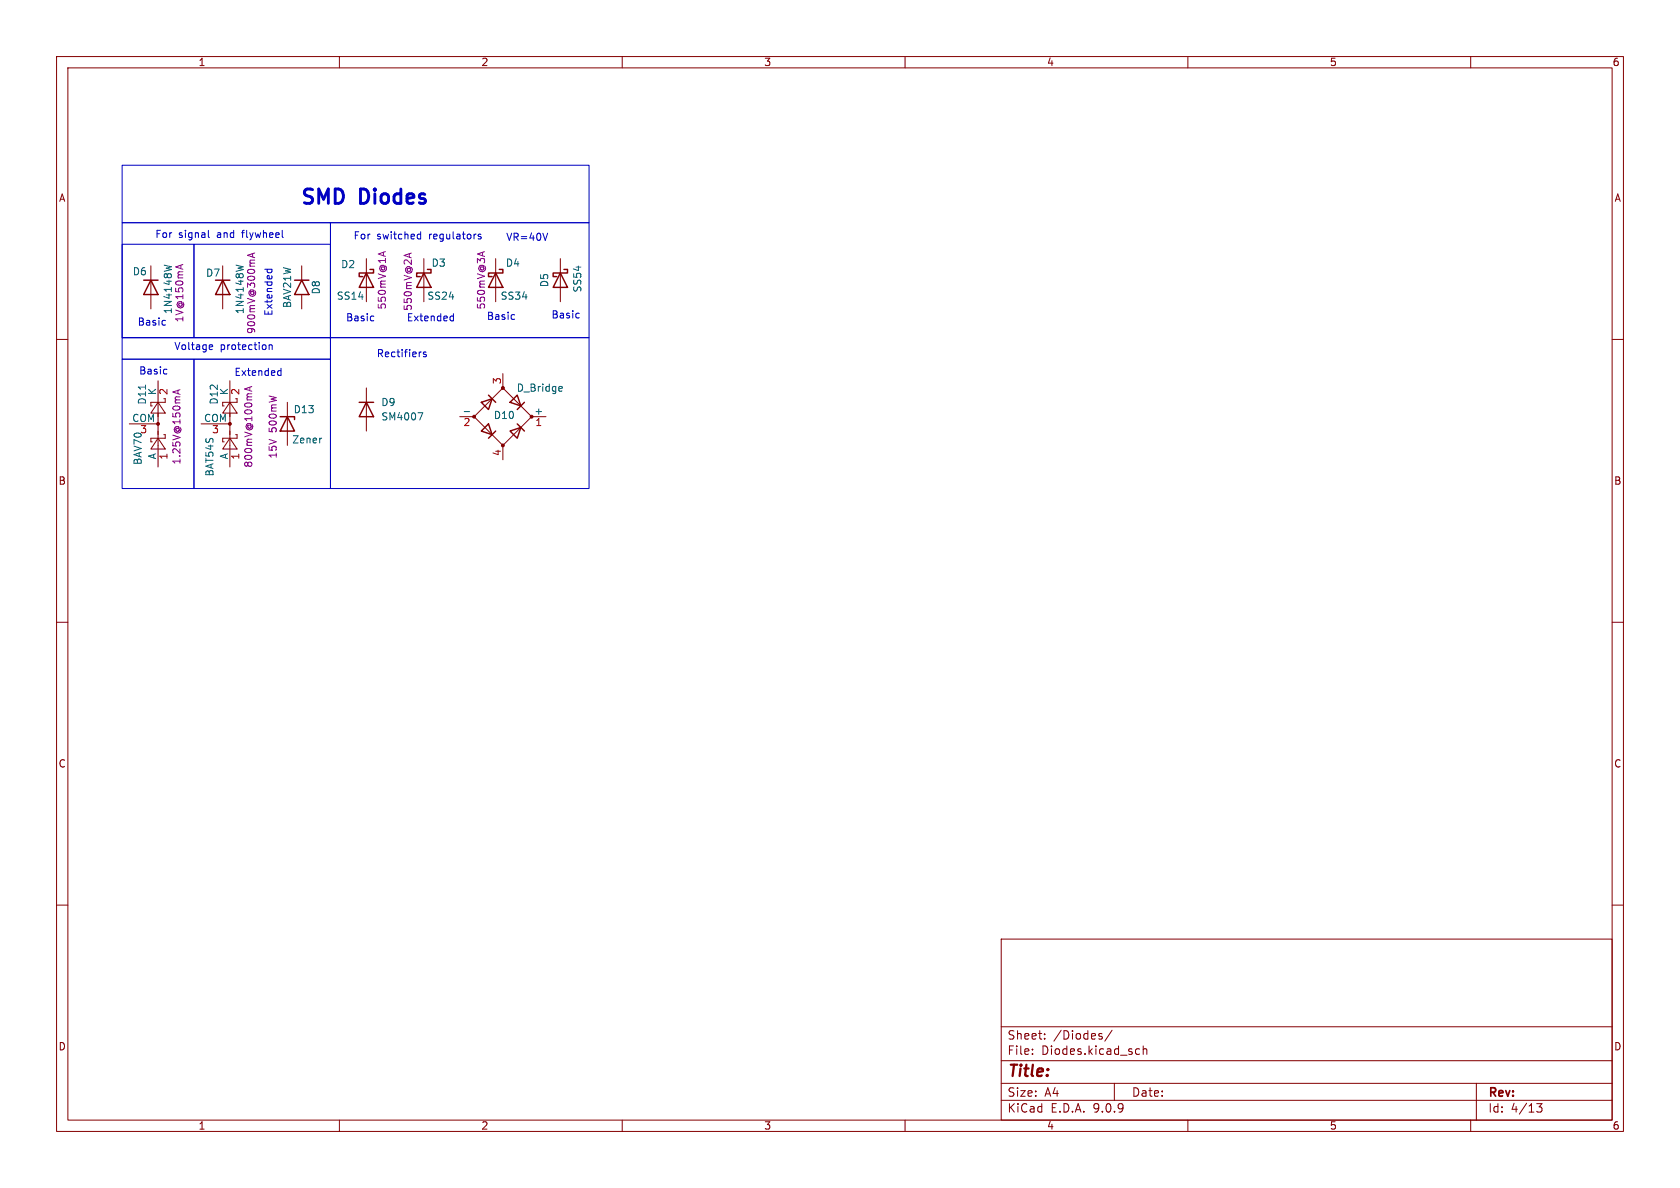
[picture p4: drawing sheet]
<svg xmlns="http://www.w3.org/2000/svg" width="297mm" height="210mm" viewBox="0 0 297 210" stroke-linecap="round" stroke-linejoin="round" font-family="sans-serif">
<g fill="none" stroke="#840000" stroke-width=".18">
<path d="M10 10h277v190h-277zM12 12h273v186h-273zM60 10v2M110 10v2M160 10v2M210 10v2M260 10v2M26.7 47v7.6M39.4 47v7.6M53.3 47v2.5M53.3 52.1v2.5M64.8 45.7v7.6"/>
<path d="M74.9 45.7v7.6M87.6 45.7v7.6M99.1 45.7v7.6M10 60h2M22.9 74.9h5M27.9 77.5l1.3 1.9h-2.5zM27.9 71.1l1.3 1.9h-2.5zM27.9 67.3v15.3M29 76.8h.2v.7h-2.5v.6h.2M29.2 70.5v.6h-2.5v.7h.2M35.6 74.9h5M40.6 77.5l1.3 1.9h-2.5z"/>
<path d="M40.6 71.1l1.3 1.9h-2.5zM40.6 67.3v15.3M41.7 76.8h.2v.7h-2.5v.6h.2M41.9 70.5v.6h-2.5v.7h.2M50.8 71.1v7.6M64.8 68.6v7.6M81.3 73.7h2.5M88.9 68.6l5.1 5.1-5.1 5-5.1-5zM88.9 66v2.6M88.9 78.7v2.6M94 73.7h2.5M285 60h2"/>
<path d="M10 110h2M285 110h2M10 160h2M177 166h108v32h-108zM285 160h2M60 198v2M110 198v2M160 198v2M177 194.5h108M177 191.5h108M177 187.5h108M177 181.5h108"/>
<path d="M182.5 186.3v.1M182.5 185.5v.1M184.7 183.6v.1M184.7 182.8v.1M194.5 183.2l.3 .1 .1 .2-.2 .2h-.3M194.5 182.7l.3 .1M196.6 182.1l-1.3 2M197 191.5v3M201 185.4l.5 .1M201.5 186.3l-.5 .1M202.1 185.5l.2-.1 .4 .1v.9M202.1 184.9v1.5"/>
<path d="M210 198v2M260 198v2M261 191.5v6.5M271.7 195.1h.9l-.5 .6 .4 .1v.7l-.2 .1-.6-.1"/>
</g>
<g fill="none" stroke="#840000" stroke-width=".25">
<path d="M25.4 49.5h2.5M26.7 49.5l1.2 2.6h-2.5zM38.1 49.5h2.5M39.4 49.5l1.2 2.6h-2.5zM52.1 49.5h2.5M53.3 49.5l1.3 2.6h-2.5zM64.8 48.3l1.2 2.5h-2.5zM65.4 47.6h.6v.7h-2.5v.6h.6M74.9 48.3l1.3 2.5h-2.5zM75.6 47.6h.6v.7h-2.5v.6h.6M87.6 48.3l1.3 2.5h-2.5zM88.3 47.6h.6v.7h-2.5v.6h.6"/>
<path d="M99.1 48.3l1.2 2.5h-2.5zM99.7 47.6h.6v.7h-2.5v.6h.6M49.5 73.7h2.6v.5M50.8 73.7l1.3 2.5h-2.6zM63.5 71.1h2.5M64.8 71.1l1.2 2.6h-2.5zM85.1 71.1l1.9-.6-.6 1.9zM85.1 76.2l1.3-1.3 .6 1.9zM86.4 69.9l1.2 1.2M87.6 76.2l-1.2 1.3M90.2 71.1l1.2-1.2 .7 1.9zM90.2 76.2l1.9-.6-.7 1.9z"/>
<path d="M91.4 74.9l1.3 1.3M92.7 71.1l-1.3 1.3"/>
</g>
<g fill="none" stroke="#840084" stroke-width=".18">
<path d="M32 46.9v.6M32.3 46.8l-1.2 .4M44.7 44.8v.6M45 44.7l-1.2 .4 1.2 .5M67.8 44.6v.6M68.1 44.5l-1.2 .4M72.4 44.9v.6M72.7 44.7l-1.3 .5M85.3 44.6v.6M85.7 44.5l-1.3 .4M31.5 69v.6M31.8 68.9l-1.2 .4 1.2 .4"/>
<path d="M44.2 68.5v.6M44.5 68.3l-1.2 .5 1.2 .4"/>
</g>
<path d="M29 46.9l1.3 .3M41.7 46.9l1.3 .3M25.7 68.1v.7M56.8 77.5h.1M73.9 73h.8l-.5 1.2M82.1 72.8h.9M99 68.3l.3 .1 .1 .2-.6 .1M99.3 69.1l-.3 .1" fill="none" stroke="#006464" stroke-width=".18"/>
<g fill="#840000" stroke="#840000" stroke-width=".18">
<circle cx="27.9" cy="74.9" r=".25"/>
<circle cx="40.6" cy="74.9" r=".25"/>
<circle cx="83.8" cy="73.7" r=".25"/>
<circle cx="88.9" cy="68.6" r=".25"/>
<circle cx="88.9" cy="78.7" r=".25"/>
<circle cx="94" cy="73.7" r=".25"/>
</g>
<g fill="none" stroke="#0000c2" stroke-width=".18">
<path d="M21.6 29.2h82.5v10.2h-82.5zM21.6 39.4h36.8v20.3h-36.8zM58.4 39.4h45.7v20.3h-45.7zM21.6 59.7h36.8v3.8h-36.8zM21.6 43.2h12.7v16.5h-12.7zM29.1 56.6l.2 .1M29.3 57.4l-.2 .1M34.3 43.2h24.1v16.5h-24.1zM36.8 40.7v1.1l.2 .2M46.8 47.6h1.3M47.3 47.6l-.1 .4M48 47.6l.1 .4"/>
<path d="M50 41.9l.1 .1M58.4 59.7h45.7v26.7h-45.7zM66 55.9h.1M66.1 56.7h-.1M74 41.4l.4 .1M74.4 41v1.2M74.4 42.2h-.4M79.8 55.9h.4M80.2 55.4v1.3M80.2 56.7h-.4M85 41.5l-.3-.1-.2 .2 .1 .2 .4 .1v.3h-.5M90.9 55.6l.1 .1"/>
<path d="M91 56.4l-.1 .1M96.8 41.2l-.4 1.3M102.3 55.4h.1M102.4 56.1l-.1 .1M21.6 63.5h12.7v22.9h-12.7zM29.4 65.3h.1M29.5 66.1h-.1M34.3 63.5h24.1v22.9h-24.1zM37.2 61h.3l.1 .3-.6 .1M37.5 61.7l-.3 .1M47.6 61.1l.2-.1h.3v.8M47.6 61v.8"/>
<path d="M49.3 65.5l.4 .1M49.7 65.1v1.3M49.7 66.3l-.4 .1M74.4 62.2h.1M75.3 62.3l-.3-.1-.2 .2 .1 .2 .4 .1v.3h-.5"/>
</g>
<g font-size="3.5" fill="#0000c2">
<text x="52.8" y="36.8">SMD</text>
<text x="63.6" y="36.8">Diodes</text>
</g>
<text font-size="2.8" fill="#840000" x="178" y="190.9">Title:</text>
<g font-size="2.1" fill="#840000">
<text x="178" y="184">Sheet:</text>
<text x="186.2" y="184">/Diodes/</text>
<text x="178" y="186.7">File:</text>
<text x="184.1" y="186.7">Diodes.kicad_sch</text>
<text x="178" y="196.9">KiCad</text>
<text x="178" y="194.1">Size:</text>
<text x="184.7" y="194.1">A4</text>
<text x="185.7" y="196.9">E.D.A.</text>
<text x="193.3" y="196.9">9.0.9</text>
<text x="200" y="194.1">Date:</text>
<text x="263" y="194.3">Rev:</text>
<text x="263" y="196.9">Id:</text>
<text x="267.1" y="196.9">4/13</text>
</g>
<g font-size="1.8" fill="#840000">
<text x="35" y="11.9">1</text>
<text x="85" y="11.9">2</text>
<text x="135" y="11.9">3</text>
<text x="185" y="11.9">4</text>
<text x="235" y="11.9">5</text>
<text x="285" y="11.9">6</text>
<text x="10.3" y="35.9">A</text>
<text x="285.3" y="35.9">A</text>
<text x="10.3" y="85.9">B</text>
<text x="285.3" y="85.9">B</text>
<text x="10.3" y="135.9">C</text>
<text x="285.3" y="135.9">C</text>
<text x="10.3" y="185.9">D</text>
<text x="285.3" y="185.9">D</text>
<text x="35" y="199.9">1</text>
<text x="85" y="199.9">2</text>
<text x="135" y="199.9">3</text>
<text x="185" y="199.9">4</text>
<text x="235" y="199.9">5</text>
<text x="285" y="199.9">6</text>
</g>
<g font-size="1.8" fill="#0000c2">
<text x="27.4" y="42.3">For</text>
<text x="31.6" y="42.3">signal</text>
<text x="38.5" y="42.3">and</text>
<text x="43.1" y="42.3">flywheel</text>
<text x="62.4" y="42.5">For</text>
<text x="66.6" y="42.5">switched</text>
<text x="75.9" y="42.5">regulators</text>
<text x="89.4" y="42.8">VR=40V</text>
<text x="24.3" y="57.8">Basic</text>
<text x="48.4" y="55.9" transform="rotate(-90 48.4 55.9)">Extended</text>
<text x="61.1" y="57">Basic</text>
<text x="71.8" y="57">Extended</text>
<text x="86" y="56.7">Basic</text>
<text x="97.4" y="56.5">Basic</text>
<text x="30.7" y="62.1">Voltage</text>
<text x="38.9" y="62.1">protection</text>
<text x="66.5" y="63.4">Rectifiers</text>
<text x="24.5" y="66.4">Basic</text>
<text x="41.4" y="66.7">Extended</text>
</g>
<g font-size="1.8" fill="#006464">
<text x="60.2" y="47.6">D2</text>
<text x="76.2" y="47.3">D3</text>
<text x="89.3" y="47.3">D4</text>
<text x="23.4" y="48.9">D6</text>
<text x="36.3" y="49.1">D7</text>
<text x="56.7" y="52.1" transform="rotate(-90 56.7 52.1)">D8</text>
<text x="59.4" y="53.2">SS14</text>
<text x="75.4" y="53.2">SS24</text>
<text x="88.4" y="53.2">SS34</text>
<text x="97.1" y="50.9" transform="rotate(-90 97.1 50.9)">D5</text>
<text x="103" y="51.8" transform="rotate(-90 103 51.8)">SS54</text>
<text x="51.7" y="54.6" transform="rotate(-90 51.7 54.6)">BAV21W</text>
<text x="26" y="71.6" transform="rotate(-90 26 71.6)">D11</text>
<text x="27.7" y="70" transform="rotate(-90 27.7 70)">K</text>
<text x="38.7" y="71.6" transform="rotate(-90 38.7 71.6)">D12</text>
<text x="40.4" y="70" transform="rotate(-90 40.4 70)">K</text>
<text x="67.3" y="72">D9</text>
<text x="91.3" y="69.4">D_Bridge</text>
<text x="23.3" y="74.7">COM</text>
<text x="24.7" y="76.9">3</text>
<text x="36" y="74.7">COM</text>
<text x="37.4" y="76.9">3</text>
<text x="51.8" y="73.3">D13</text>
<text x="67.3" y="74.5">SM4007</text>
<text x="87.2" y="74.3">D10</text>
<text x="94.4" y="73.4">+</text>
<text x="25.2" y="82.3" transform="rotate(-90 25.2 82.3)">BAV70</text>
<text x="27.7" y="81.3" transform="rotate(-90 27.7 81.3)">A</text>
<text x="40.4" y="81.3" transform="rotate(-90 40.4 81.3)">A</text>
<text x="51.6" y="78.6">Zener</text>
<text x="37.9" y="84.3" transform="rotate(-90 37.9 84.3)">BAT54S</text>
</g>
<g font-size="1.8" fill="#840084">
<text x="30.6" y="55.6" transform="rotate(-90 30.6 55.6)">1N4148W</text>
<text x="32.6" y="57.1" transform="rotate(-90 32.6 57.1)">1V@150mA</text>
<text x="43.3" y="55.6" transform="rotate(-90 43.3 55.6)">1N4148W</text>
<text x="45.3" y="59.1" transform="rotate(-90 45.3 59.1)">900mV@300mA</text>
<text x="68.4" y="54.8" transform="rotate(-90 68.4 54.8)">550mV@1A</text>
<text x="73" y="55.1" transform="rotate(-90 73 55.1)">550mV@2A</text>
<text x="86" y="54.8" transform="rotate(-90 86 54.8)">550mV@3A</text>
<text x="49.1" y="76.5" transform="rotate(-90 49.1 76.5)">500mW</text>
<text x="32.1" y="82.2" transform="rotate(-90 32.1 82.2)">1.25V@150mA</text>
<text x="44.8" y="82.8" transform="rotate(-90 44.8 82.8)">800mV@100mA</text>
<text x="49.1" y="81.2" transform="rotate(-90 49.1 81.2)">15V</text>
</g>
<g font-size="1.8" fill="#a90000">
<text x="29.9" y="69.9" transform="rotate(-90 29.9 69.9)">2</text>
<text x="42.6" y="69.9" transform="rotate(-90 42.6 69.9)">2</text>
<text x="88.6" y="68" transform="rotate(-90 88.6 68)">3</text>
<text x="81.8" y="75.6">2</text>
<text x="94.5" y="75.6">1</text>
<text x="29.9" y="81.4" transform="rotate(-90 29.9 81.4)">1</text>
<text x="42.6" y="81.4" transform="rotate(-90 42.6 81.4)">1</text>
<text x="88.6" y="80.7" transform="rotate(-90 88.6 80.7)">4</text>
</g>
</svg>
